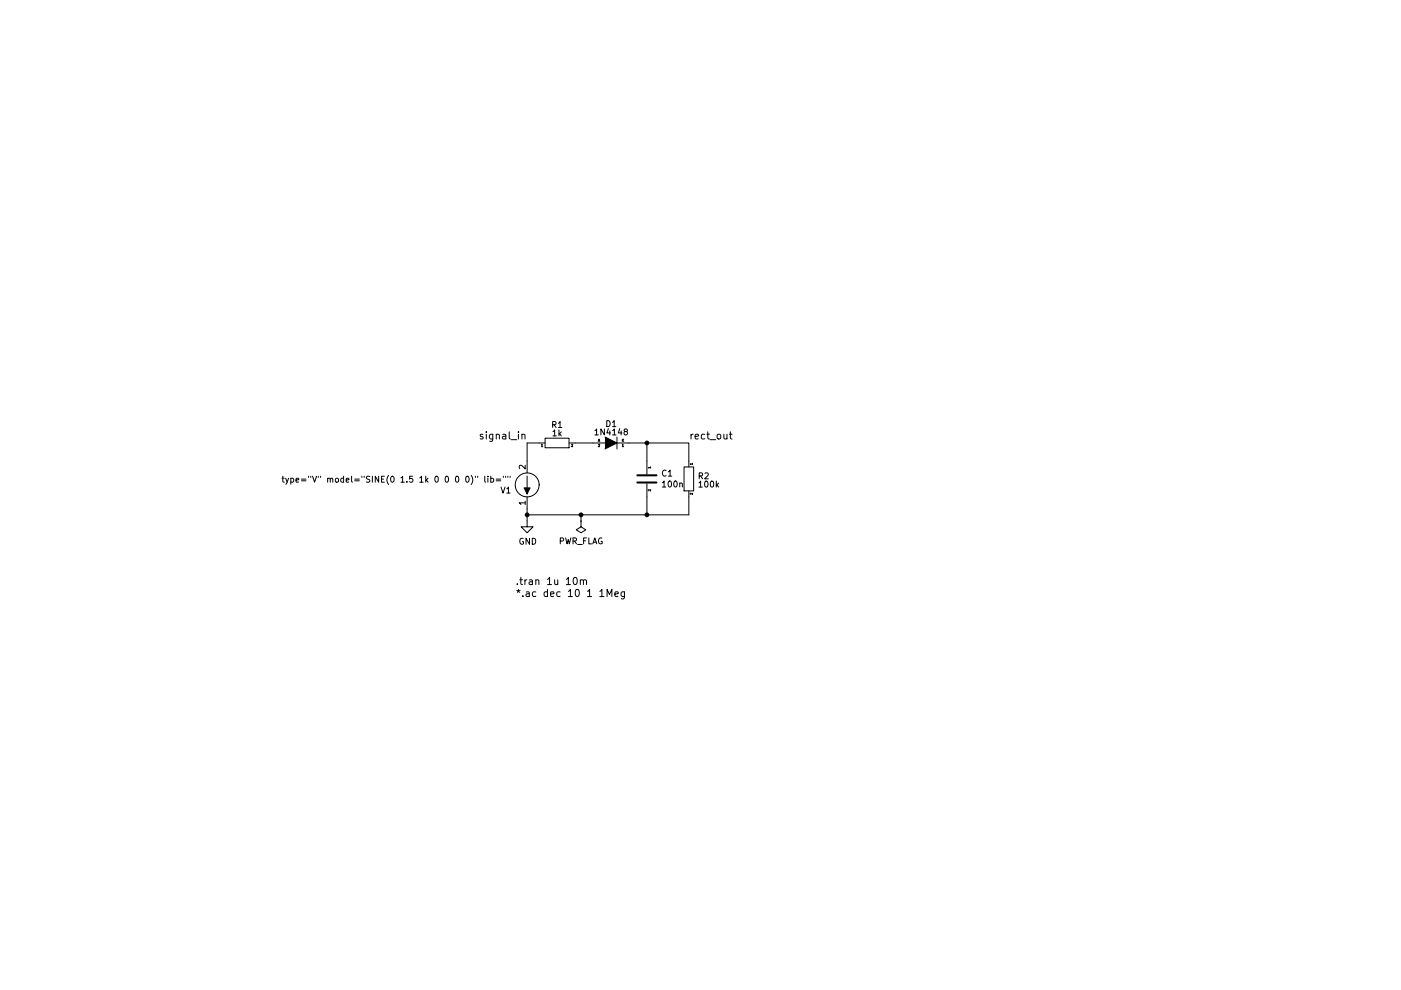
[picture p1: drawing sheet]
(kicad_sch (version 20230121) (generator eeschema)

 (paper "A4")

 (lib_symbols
  (symbol "R_1" (pin_names (offset 0) hide) (in_bom yes) (on_board yes)
   (property "Reference" "R" (at 2.032 0 90) (effects (font (size 1.27 1.27))))
   (property "Value" "R_1" (at 0 0 90) (effects (font (size 1.27 1.27))))
   (property "Footprint" "" (at -1.778 0 90) (effects (font (size 1.27 1.27))))
   (property "Datasheet" "" (at 0 0 0) (effects (font (size 1.27 1.27))))
   (symbol "R_1_0_1"
    (rectangle (start -1.016 -2.54) (end 1.016 2.54) (stroke (width 0.254) (type default)) (fill (type none))))
   (symbol "R_1_1_1"
    (pin passive line (at 0 3.81 270) (length 1.27) (name "1" (effects (font (size 0.508 0.508)))) (number "1" (effects (font (size 0.508 0.508)))))
    (pin passive line (at 0 -3.81 90) (length 1.27) (name "2" (effects (font (size 0.508 0.508)))) (number "2" (effects (font (size 0.508 0.508)))))))
  (symbol "power:PWR_FLAG" (power) (pin_numbers hide) (pin_names (offset 0) hide) (in_bom yes) (on_board yes)
   (property "Reference" "#FLG" (at 0 1.905 0) (effects (font (size 1.27 1.27)) hide))
   (property "Value" "PWR_FLAG" (at 0 3.81 0) (effects (font (size 1.27 1.27))))
   (property "Footprint" "" (at 0 0 0) (effects (font (size 1.27 1.27)) hide))
   (property "Datasheet" "~" (at 0 0 0) (effects (font (size 1.27 1.27)) hide))
   (symbol "PWR_FLAG_0_0"
    (pin power_out line (at 0 0 90) (length 0) (name "pwr" (effects (font (size 1.27 1.27)))) (number "1" (effects (font (size 1.27 1.27))))))
   (symbol "PWR_FLAG_0_1"
    (polyline (pts (xy 0 0) (xy 0 1.27) (xy -1.016 1.905) (xy 0 2.54) (xy 1.016 1.905) (xy 0 1.27)) (stroke (width 0) (type default)) (fill (type none)))))
  (symbol "rectifier_schlib:C" (pin_names (offset 0) hide) (in_bom yes) (on_board yes)
   (property "Reference" "C" (at 0.635 2.54 0) (effects (font (size 1.27 1.27)) (justify left)))
   (property "Value" "C" (at 0.635 -2.54 0) (effects (font (size 1.27 1.27)) (justify left)))
   (property "Footprint" "" (at 0.9652 -3.81 0) (effects (font (size 1.27 1.27))))
   (property "Datasheet" "" (at 0 0 0) (effects (font (size 1.27 1.27))))
   (symbol "C_0_1"
    (polyline (pts (xy -2.032 -0.762) (xy 2.032 -0.762)) (stroke (width 0.508) (type default)) (fill (type none)))
    (polyline (pts (xy -2.032 0.762) (xy 2.032 0.762)) (stroke (width 0.508) (type default)) (fill (type none))))
   (symbol "C_1_1"
    (pin passive line (at 0 3.81 270) (length 2.794) (name "" (effects (font (size 0.508 0.508)))) (number "1" (effects (font (size 0.508 0.508)))))
    (pin passive line (at 0 -3.81 90) (length 2.794) (name "2" (effects (font (size 0.508 0.508)))) (number "2" (effects (font (size 0.508 0.508)))))))
  (symbol "rectifier_schlib:D" (pin_names (offset 0)) (in_bom yes) (on_board yes)
   (property "Reference" "D" (at 0 2.54 0) (effects (font (size 1.27 1.27))))
   (property "Value" "D" (at 0 -2.54 0) (effects (font (size 1.27 1.27))))
   (property "Footprint" "" (at 0 0 0) (effects (font (size 1.27 1.27))))
   (property "Datasheet" "" (at 0 0 0) (effects (font (size 1.27 1.27))))
   (symbol "D_0_1"
    (polyline (pts (xy -1.27 1.27) (xy -1.27 -1.27)) (stroke (width 0.1524) (type default)) (fill (type none)))
    (polyline (pts (xy 1.27 1.27) (xy -1.27 0) (xy 1.27 -1.27)) (stroke (width 0) (type default)) (fill (type outline))))
   (symbol "D_1_1"
    (pin passive line (at -3.81 0 0) (length 2.54) (name "K" (effects (font (size 0.508 0.508)))) (number "1" (effects (font (size 0.508 0.508)))))
    (pin passive line (at 3.81 0 180) (length 2.54) (name "A" (effects (font (size 0.508 0.508)))) (number "2" (effects (font (size 0.508 0.508)))))))
  (symbol "rectifier_schlib:GND" (power) (pin_names (offset 0)) (in_bom yes) (on_board yes)
   (property "Reference" "#PWR" (at 0 -3.81 0) (effects (font (size 1.27 1.27)) hide))
   (property "Value" "GND" (at 0 -3.1242 0) (effects (font (size 0.762 0.762))))
   (property "Footprint" "" (at 0 0 0) (effects (font (size 1.524 1.524))))
   (property "Datasheet" "" (at 0 0 0) (effects (font (size 1.524 1.524))))
   (symbol "GND_0_1"
    (polyline (pts (xy 0 0) (xy 0 -1.27) (xy 1.27 -1.27) (xy 0 -2.54) (xy -1.27 -1.27) (xy 0 -1.27)) (stroke (width 0) (type default)) (fill (type none))))
   (symbol "GND_1_1"
    (pin power_in line (at 0 0 270) (length 0) hide (name "GND" (effects (font (size 0.762 0.762)))) (number "1" (effects (font (size 0.508 0.508)))))))
  (symbol "rectifier_schlib:R" (pin_names (offset 0) hide) (in_bom yes) (on_board yes)
   (property "Reference" "R" (at 2.032 0 90) (effects (font (size 1.27 1.27))))
   (property "Value" "R" (at 0 0 90) (effects (font (size 1.27 1.27))))
   (property "Footprint" "" (at -1.778 0 90) (effects (font (size 1.27 1.27))))
   (property "Datasheet" "" (at 0 0 0) (effects (font (size 1.27 1.27))))
   (symbol "R_0_1"
    (rectangle (start -1.016 -2.54) (end 1.016 2.54) (stroke (width 0.254) (type default)) (fill (type none))))
   (symbol "R_1_1"
    (pin passive line (at 0 3.81 270) (length 1.27) (name "1" (effects (font (size 0.508 0.508)))) (number "1" (effects (font (size 0.508 0.508)))))
    (pin passive line (at 0 -3.81 90) (length 1.27) (name "2" (effects (font (size 0.508 0.508)))) (number "2" (effects (font (size 0.508 0.508)))))))
  (symbol "rectifier_schlib:VSOURCE" (pin_names (offset 1.016)) (in_bom yes) (on_board yes)
   (property "Reference" "V" (at 5.08 5.08 0) (effects (font (size 1.27 1.27))))
   (property "Value" "VSOURCE" (at 6.35 2.54 0) (effects (font (size 1.27 1.27)) hide))
   (property "Footprint" "" (at 0 0 0) (effects (font (size 1.27 1.27))))
   (property "Datasheet" "" (at 0 0 0) (effects (font (size 1.27 1.27))))
   (property "Fieldname" "Value" (at 0 0 0) (effects (font (size 1.524 1.524)) hide))
   (property "Spice_Primitive" "V" (at 0 0 0) (effects (font (size 1.524 1.524)) hide))
   (property "Spice_Node_Sequence" "1 2" (at -7.62 5.08 0) (effects (font (size 1.524 1.524)) hide))
   (symbol "VSOURCE_0_1"
    (polyline (pts (xy 0 -1.905) (xy 0 1.905)) (stroke (width 0) (type default)) (fill (type none)))
    (polyline (pts (xy 0 1.905) (xy -0.635 0.635) (xy 0.635 0.635) (xy 0 1.905)) (stroke (width 0) (type default)) (fill (type outline)))
    (circle (center 0 0) (radius 2.54) (stroke (width 0) (type default)) (fill (type none))))
   (symbol "VSOURCE_1_1"
    (pin input line (at 0 5.08 270) (length 2.54) (name "~" (effects (font (size 1.27 1.27)))) (number "1" (effects (font (size 1.27 1.27)))))
    (pin input line (at 0 -5.08 90) (length 2.54) (name "~" (effects (font (size 1.27 1.27)))) (number "2" (effects (font (size 1.27 1.27))))))))

 (junction (at 123.19 109.22) (diameter 1.016) (color 0 0 0 0))
 (junction (at 137.16 109.22) (diameter 1.016) (color 0 0 0 0))
 (junction (at 137.16 93.98) (diameter 1.016) (color 0 0 0 0))
 (junction (at 111.76 109.22) (diameter 1.016) (color 0 0 0 0))

 (wire (pts (xy 121.92 93.98) (xy 125.73 93.98)) (stroke (width 0) (type solid)))
 (wire (pts (xy 137.16 97.79) (xy 137.16 93.98)) (stroke (width 0) (type solid)))
 (wire (pts (xy 123.19 109.22) (xy 137.16 109.22)) (stroke (width 0) (type solid)))
 (wire (pts (xy 111.76 109.22) (xy 123.19 109.22)) (stroke (width 0) (type solid)))
 (wire (pts (xy 111.76 93.98) (xy 114.3 93.98)) (stroke (width 0) (type solid)))
 (wire (pts (xy 111.76 97.79) (xy 111.76 93.98)) (stroke (width 0) (type solid)))
 (wire (pts (xy 133.35 93.98) (xy 137.16 93.98)) (stroke (width 0) (type solid)))
 (wire (pts (xy 146.05 109.22) (xy 146.05 105.41)) (stroke (width 0) (type solid)))
 (wire (pts (xy 111.76 109.22) (xy 111.76 107.95)) (stroke (width 0) (type solid)))
 (wire (pts (xy 137.16 93.98) (xy 146.05 93.98)) (stroke (width 0) (type solid)))
 (wire (pts (xy 137.16 109.22) (xy 137.16 105.41)) (stroke (width 0) (type solid)))
 (wire (pts (xy 146.05 93.98) (xy 146.05 97.79)) (stroke (width 0) (type solid)))
 (wire (pts (xy 111.76 110.49) (xy 111.76 109.22)) (stroke (width 0) (type solid)))
 (wire (pts (xy 137.16 109.22) (xy 146.05 109.22)) (stroke (width 0) (type solid)))
 (wire (pts (xy 123.19 109.22) (xy 123.19 110.49)) (stroke (width 0) (type solid)))

 (text ".tran 1u 10m\n" (at 109.22 124.46 0) (effects (font (size 1.524 1.524)) (justify left bottom)))
 (text "*.ac dec 10 1 1Meg\n" (at 109.22 127 0) (effects (font (size 1.524 1.524)) (justify left bottom)))

 (label "rect_out" (at 146.05 93.98 0) (fields_autoplaced) (effects (font (size 1.524 1.524)) (justify left bottom)))
 (label "signal_in" (at 111.76 93.98 0) (fields_autoplaced) (effects (font (size 1.524 1.524)) (justify right bottom)))

 (symbol (lib_id "rectifier_schlib:VSOURCE") (at 111.76 102.87 180) (unit 1) (in_bom yes) (on_board yes) (dnp no)
  (property "Reference" "V1" (at 108.5088 104.0384 0) (effects (font (size 1.27 1.27)) (justify left)))
  (property "Value" "${SIM.PARAMS}" (at 108.5088 101.727 0) (effects (font (size 1.27 1.27)) (justify left)))
  (property "Footprint" "" (at 111.76 102.87 0) (effects (font (size 1.27 1.27))))
  (property "Datasheet" "" (at 111.76 102.87 0) (effects (font (size 1.27 1.27))))
  (property "Fieldname" "Value" (at 111.76 102.87 0) (effects (font (size 1.524 1.524)) hide))
  (property "Sim.Device" "SPICE" (at 111.76 102.87 0) (effects (font (size 1.524 1.524)) hide))
  (property "Sim.Params" "type=\"V\" model=\"SINE(0 1.5 1k 0 0 0 0)\" lib=\"\"" (at 0 0 0) (effects (font (size 0 0)) hide))
  (property "Sim.Pins" "1=1 2=2" (at 119.38 107.95 0) (effects (font (size 1.524 1.524)) hide)) (pin "1") (pin "2"))

 (symbol (lib_id "rectifier_schlib:GND") (at 111.76 110.49 0) (unit 1) (in_bom yes) (on_board yes) (dnp no)
  (property "Reference" "#PWR01" (at 111.76 116.84 0) (effects (font (size 1.27 1.27)) hide))
  (property "Value" "GND" (at 111.887 114.8842 0) (effects (font (size 1.27 1.27))))
  (property "Footprint" "" (at 111.76 110.49 0) (effects (font (size 1.27 1.27))))
  (property "Datasheet" "" (at 111.76 110.49 0) (effects (font (size 1.27 1.27)))) (pin "1"))

 (symbol (lib_name "R_1") (lib_id "rectifier_schlib:R") (at 118.11 93.98 90) (unit 1) (in_bom yes) (on_board yes) (dnp no) (fields_autoplaced)
  (property "Reference" "R1" (at 118.11 90.1319 90) (effects (font (size 1.27 1.27))))
  (property "Value" "1k" (at 118.11 91.8941 90) (effects (font (size 1.27 1.27))))
  (property "Footprint" "" (at 118.11 95.758 90) (effects (font (size 1.27 1.27))))
  (property "Datasheet" "" (at 118.11 93.98 0) (effects (font (size 1.27 1.27))))
  (property "Fieldname" "Value" (at 118.11 93.98 0) (effects (font (size 1.524 1.524)) hide))
  (property "Sim.Pins" "1=1 2=2" (at 118.11 93.98 0) (effects (font (size 1.524 1.524)) hide)) (pin "1") (pin "2"))

 (symbol (lib_id "rectifier_schlib:D") (at 129.54 93.98 180) (unit 1) (in_bom yes) (on_board yes) (dnp no) (fields_autoplaced)
  (property "Reference" "D1" (at 129.5781 89.9287 0) (effects (font (size 1.27 1.27))))
  (property "Value" "1N4148" (at 129.5781 91.6909 0) (effects (font (size 1.27 1.27))))
  (property "Footprint" "" (at 129.54 93.98 0) (effects (font (size 1.27 1.27))))
  (property "Datasheet" "" (at 129.54 93.98 0) (effects (font (size 1.27 1.27))))
  (property "Fieldname" "Value" (at 129.54 93.98 0) (effects (font (size 1.524 1.524)) hide))
  (property "Sim.Library" "diode.mod" (at 129.54 93.98 0) (effects (font (size 1.27 1.27)) hide))
  (property "Sim.Name" "1N4148" (at 129.54 93.98 0) (effects (font (size 1.27 1.27)) hide))
  (property "Sim.Pins" "2=1 1=2" (at 129.54 93.98 0) (effects (font (size 1.524 1.524)) hide)) (pin "1") (pin "2"))

 (symbol (lib_id "rectifier_schlib:C") (at 137.16 101.6 0) (unit 1) (in_bom yes) (on_board yes) (dnp no)
  (property "Reference" "C1" (at 140.081 100.4316 0) (effects (font (size 1.27 1.27)) (justify left)))
  (property "Value" "100n" (at 140.081 102.743 0) (effects (font (size 1.27 1.27)) (justify left)))
  (property "Footprint" "" (at 138.1252 105.41 0) (effects (font (size 1.27 1.27))))
  (property "Datasheet" "" (at 137.16 101.6 0) (effects (font (size 1.27 1.27))))
  (property "Fieldname" "Value" (at 137.16 101.6 0) (effects (font (size 1.524 1.524)) hide))
  (property "Sim.Pins" "1=1 2=2" (at 137.16 101.6 0) (effects (font (size 1.524 1.524)) hide)) (pin "1") (pin "2"))

 (symbol (lib_id "rectifier_schlib:R") (at 146.05 101.6 0) (unit 1) (in_bom yes) (on_board yes) (dnp no) (fields_autoplaced)
  (property "Reference" "R2" (at 147.828 101.0055 0) (effects (font (size 1.27 1.27)) (justify left)))
  (property "Value" "100k" (at 147.828 102.7677 0) (effects (font (size 1.27 1.27)) (justify left)))
  (property "Footprint" "" (at 144.272 101.6 90) (effects (font (size 1.27 1.27))))
  (property "Datasheet" "" (at 146.05 101.6 0) (effects (font (size 1.27 1.27))))
  (property "Fieldname" "Value" (at 146.05 101.6 0) (effects (font (size 1.524 1.524)) hide))
  (property "Sim.Pins" "1=1 2=2" (at 146.05 101.6 0) (effects (font (size 1.524 1.524)) hide)) (pin "1") (pin "2"))

 (symbol (lib_id "power:PWR_FLAG") (at 123.19 110.49 180) (unit 1) (in_bom yes) (on_board yes) (dnp no)
  (property "Reference" "#FLG0101" (at 123.19 112.395 0) (effects (font (size 1.27 1.27)) hide))
  (property "Value" "PWR_FLAG" (at 123.19 114.8144 0) (effects (font (size 1.27 1.27))))
  (property "Footprint" "" (at 123.19 110.49 0) (effects (font (size 1.27 1.27)) hide))
  (property "Datasheet" "~" (at 123.19 110.49 0) (effects (font (size 1.27 1.27)) hide)) (pin "1"))

 (sheet_instances (path "" (page "1"))))
